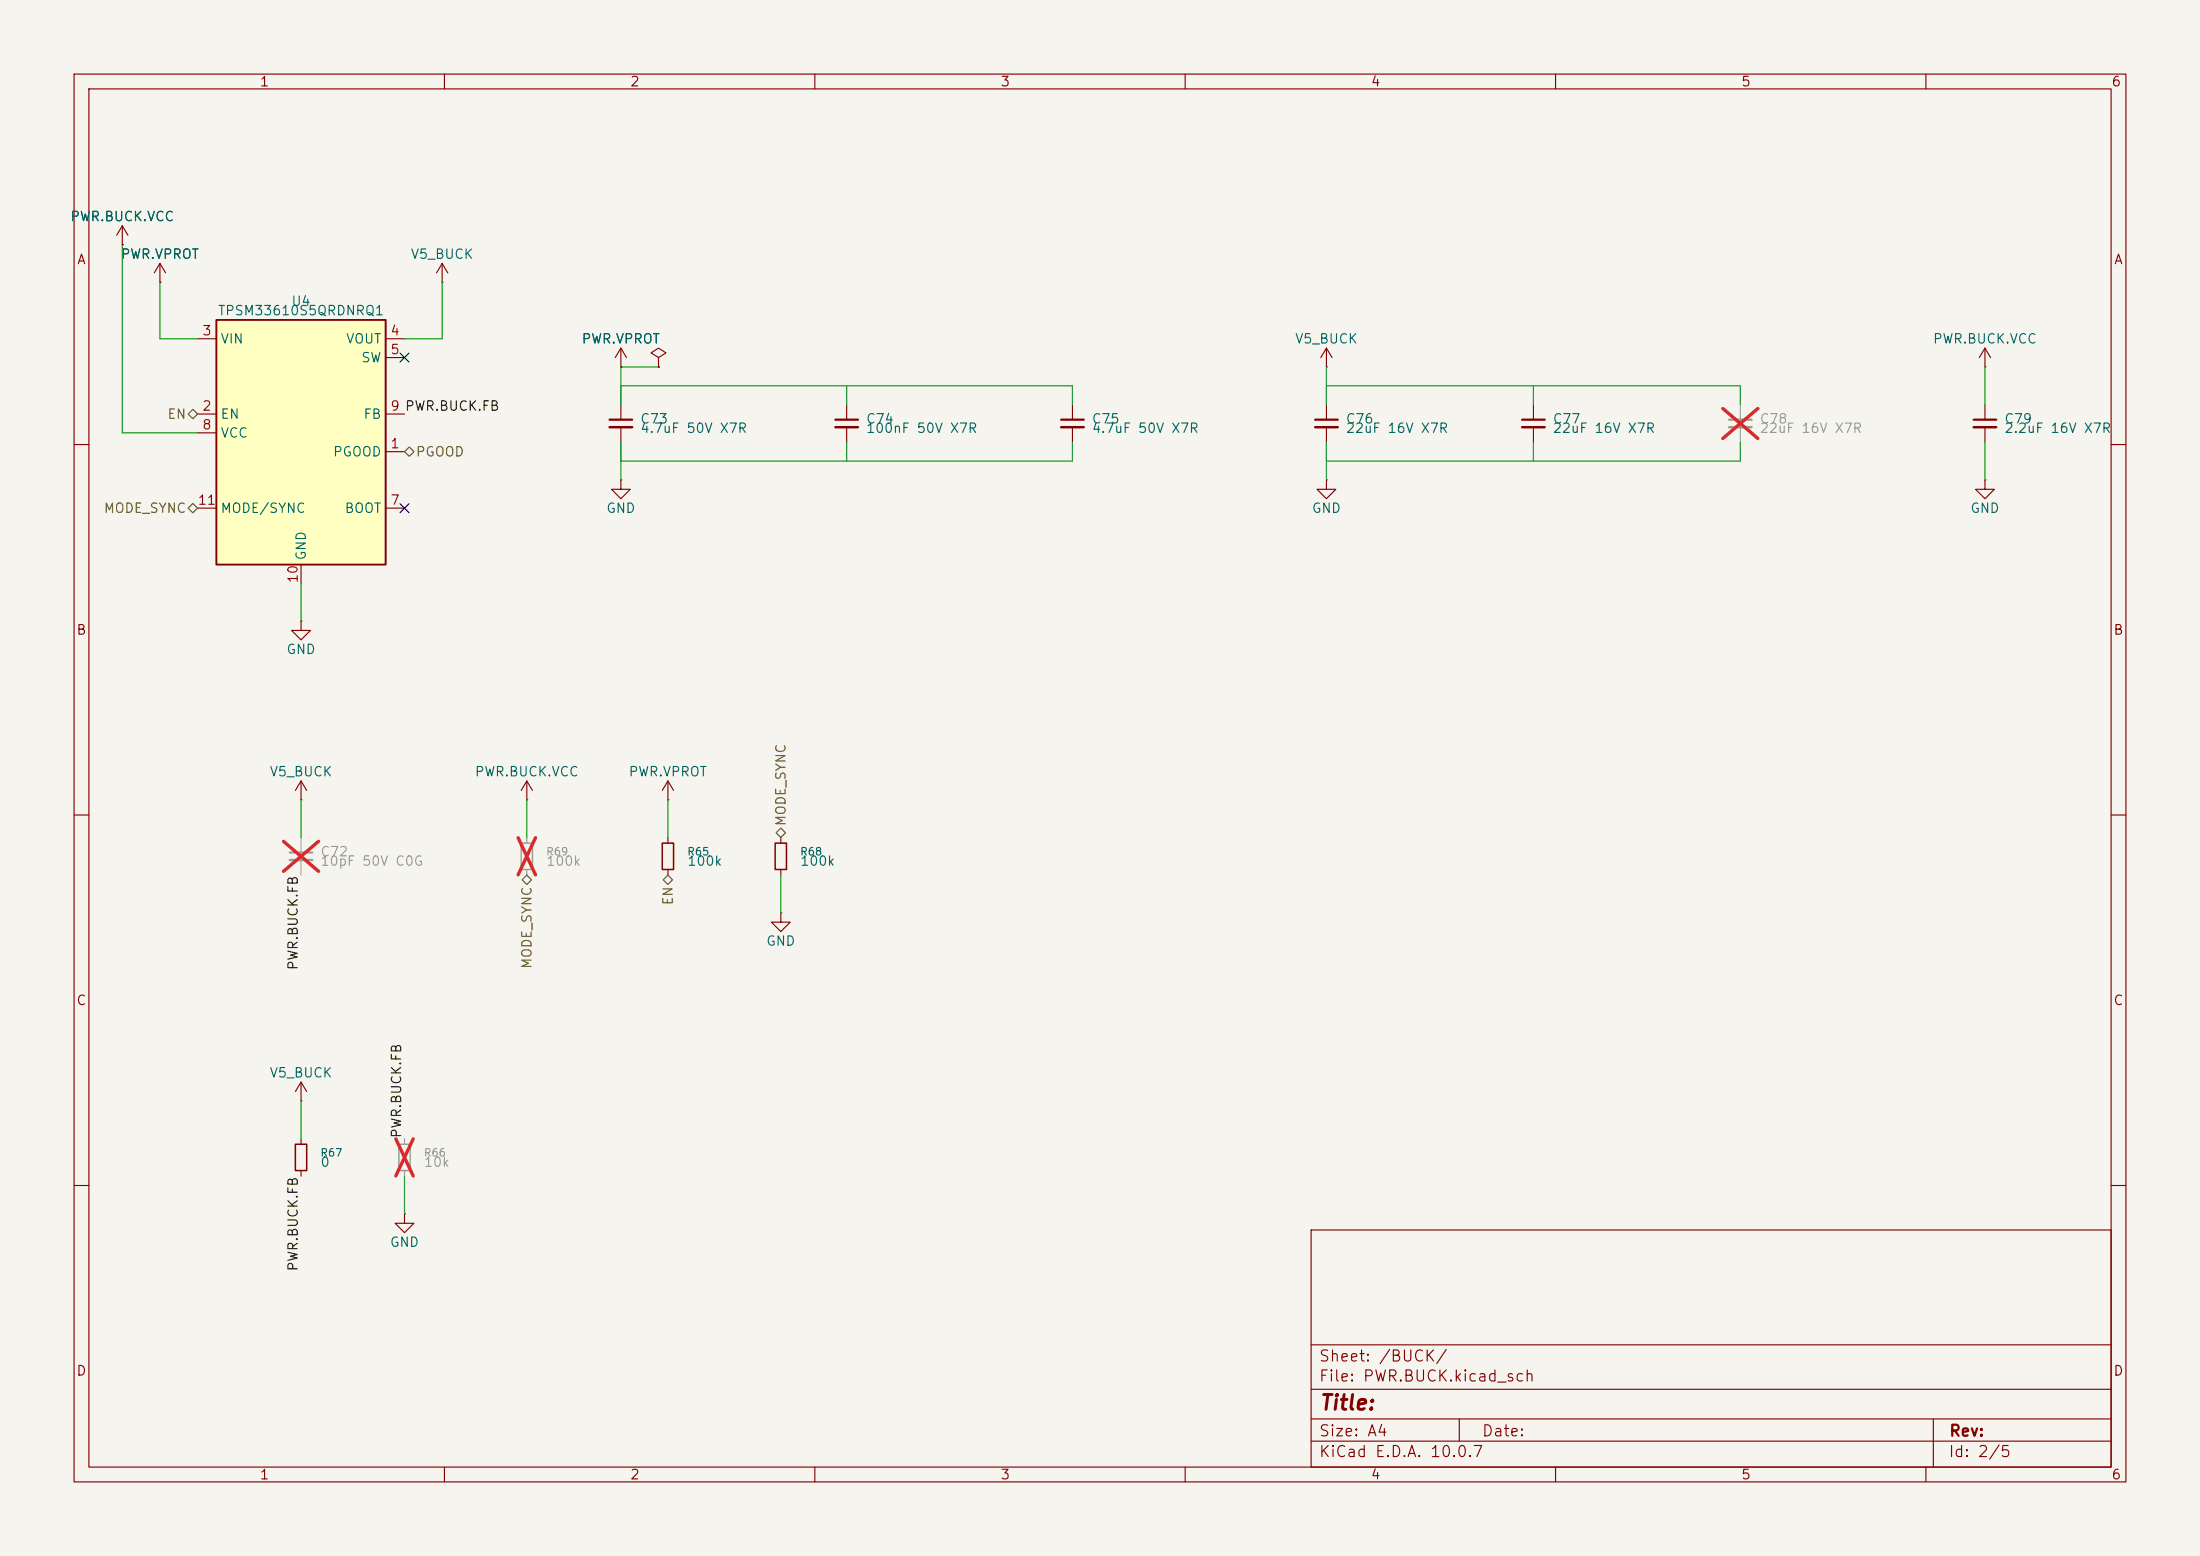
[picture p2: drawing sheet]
<svg xmlns="http://www.w3.org/2000/svg" width="297mm" height="210mm" viewBox="0 0 297 210" stroke-linecap="round" stroke-linejoin="round" font-family="sans-serif">
<path d="M0 0h297v210h-297z" fill="#f5f4ef" stroke="#f5f4ef" stroke-width=".14"/>
<g fill="none" stroke="#840000" stroke-width=".15">
<path d="M10 10h277v190h-277zM12 12h273v186h-273zM60 10v2M110 10v2M160 10v2M210 10v2M260 10v2M114.3 54.6v2M114.3 57.7v2M144.8 54.6v2M144.8 57.7v2M179.1 49.5h.1"/>
<path d="M179.1 47l-.8 1.3M179.1 47l.7 1.3M179.1 47v2.5M10 60h2M285 60h2M10 110h2M90.2 108h.1M90.2 105.4l-.8 1.3M90.2 105.4l.7 1.3M90.2 105.4v2.6M285 110h2M10 160h2"/>
<path d="M177 166h108v32h-108zM285 160h2M60 198v2M110 198v2M160 198v2M177 194.5h108M177 191.5h108M177 187.5h108M177 181.5h108M197 191.5v3M210 198v2M260 198v2"/>
<path d="M261 191.5v6.5"/>
</g>
<path d="M233.4 56.6h3.1" fill="none" stroke="#9c9b98" stroke-width=".3"/>
<path d="M233.4 57.7h3.1" fill="none" stroke="#9c9b98" stroke-width=".33"/>
<path d="M234.9 54.6v2M234.9 57.7v2M71.1 113v.8M71.1 117.3v.8" fill="none" stroke="#9c9b98" stroke-width=".15"/>
<path d="M232.6 55.1l4.7 4.1M237.3 55.1l-4.7 4.1M69.9 113.1l2.4 5M72.3 113.1l-2.4 5" fill="none" stroke="#e12e31" stroke-width=".46"/>
<path d="M112.8 56.6h3M143.3 56.6h3" fill="none" stroke="#840000" stroke-width=".3"/>
<path d="M112.8 57.7h3M143.3 57.7h3" fill="none" stroke="#840000" stroke-width=".33"/>
<path d="M70.4 113.8h1.5v3.5h-1.5z" fill="none" stroke="#9c9b98" stroke-width=".2"/>
<path d="M29.2 43.2h22.9v33h-22.9z" fill="#ffffc2"/>
<path d="M29.2 43.2h22.9v33h-22.9z" fill="none" stroke="#840000" stroke-width=".25"/>
<g fill="none" stroke="#840000" stroke-width=".15">
<path d="M16.5 33h.1M16.5 30.5l-.8 1.3M16.5 30.5l.8 1.3M16.5 30.5v2.5M21.6 38.1h.1M21.6 35.6l-.8 1.2M21.6 35.6l.8 1.2M21.6 35.6v2.5M59.7 38.1h.1M59.7 35.6l-.8 1.2M59.7 35.6l.8 1.2M59.7 35.6v2.5"/>
<path d="M26.7 55.9h2.5M26.7 45.7h2.5M26.7 58.4h2.5M52.1 55.9h2.5M52.1 45.7h2.5M52.1 48.3h2.5M83.8 49.5h.1M83.8 47l-.7 1.3M83.8 47l.8 1.3M83.8 47v2.5M83.8 54.6v2M83.8 57.7v2"/>
<path d="M88.9 48.3l1-.7-1-.6-1 .6 1 .7v1.2M88.9 49.5h.1M179.1 54.6v2M179.1 57.7v2M207 54.6v2M207 57.7v2M268 49.5h.1M268 47v2.5M268 54.6v2M268 57.7v2M268 47l-.8 1.3M268 47l.7 1.3"/>
<path d="M26.7 68.6h2.5M40.6 76.2v2.5M52.1 61h2.5M52.1 68.6h2.5M83.8 64.8v1.2h1.3l-1.3 1.3-1.3-1.3h1.3M83.8 64.8h.1M179.1 64.8v1.2h1.2l-1.2 1.3-1.3-1.3h1.3M179.1 64.8h.1M268 64.8v1.2h1.2l-1.2 1.3-1.3-1.3h1.3M268 64.8h.1M40.6 83.8v1.3h1.3l-1.3 1.3-1.2-1.3h1.2M40.6 83.8h.1"/>
<path d="M40.6 108h.1M40.6 105.4v2.6M40.6 105.4l-.7 1.3M40.6 105.4l.8 1.3M71.1 108h.1M71.1 105.4l-.7 1.3M71.1 105.4l.8 1.3M71.1 105.4v2.6M90.2 113v.8M90.2 117.3v.8M105.4 113v.8M105.4 117.3v.8"/>
<path d="M105.4 123.2v1.3h1.3l-1.3 1.2-1.3-1.2h1.3M105.4 123.2h.1M40.6 148.6h.1M40.6 146.1v2.5M40.6 153.7v.7M40.6 158v.8M40.6 146.1l-.7 1.2M40.6 146.1l.8 1.2M54.6 163.8v1.3h1.3l-1.3 1.3-1.3-1.3h1.3M54.6 163.8h.1"/>
</g>
<path d="M82.3 56.6h3M177.5 56.6h3.1M205.5 56.6h3M266.4 56.6h3.1" fill="none" stroke="#840000" stroke-width=".3"/>
<path d="M82.3 57.7h3M177.5 57.7h3.1M205.5 57.7h3M266.4 57.7h3.1" fill="none" stroke="#840000" stroke-width=".33"/>
<path d="M89.4 113.8h1.5v3.5h-1.5zM104.6 113.8h1.6v3.5h-1.6zM39.9 154.4h1.5v3.6h-1.5z" fill="none" stroke="#840000" stroke-width=".2"/>
<path d="M53.8 154.4h1.6v3.6h-1.6z" fill="none" stroke="#9c9b98" stroke-width=".2"/>
<path d="M40.6 113v2.1M40.6 116.1v2M54.6 153.7v.7M54.6 158v.8" fill="none" stroke="#9c9b98" stroke-width=".15"/>
<path d="M38.3 113.6l4.7 4M43 113.6l-4.7 4M53.4 153.7l2.4 5M55.8 153.7l-2.4 5" fill="none" stroke="#e12e31" stroke-width=".46"/>
<path d="M39.1 115.1h3.1" fill="none" stroke="#9c9b98" stroke-width=".3"/>
<path d="M39.1 116.1h3.1" fill="none" stroke="#9c9b98" stroke-width=".33"/>
<path d="M25.4 55.9l.6-.7 .7 .7-.7 .6zM25.4 68.6l.6-.7 .7 .7-.7 .6zM54.6 61l.6-.7 .7 .7-.7 .6zM70.5 118.7l.6-.6 .7 .6-.7 .7zM89.5 118.7l.7-.6 .6 .6-.6 .7zM104.8 112.4l.6-.6 .6 .6-.6 .6z" fill="none" stroke="#725600" stroke-width=".15"/>
<g fill="none" stroke="#009600" stroke-width=".15">
<path d="M16.5 33v25.4h10.2M21.6 38.1v7.6h5.1M59.7 38.1v7.6h-5.1M83.8 59.7v5.1M83.8 52.1h61v2.5M88.9 49.5h-5.1v5.1M114.3 52.1v2.5M114.3 59.7v2.5M144.8 59.7v2.5h-61M179.1 52.1h55.8v2.5M179.1 49.5v5.1M179.1 59.7v5.1"/>
<path d="M207 52.1v2.5M207 59.7v2.5M234.9 59.7v2.5h-55.8M268 49.5v5.1M268 59.7v5.1M40.6 78.7v5.1M40.6 108v5M71.1 108v5M90.2 108v5M105.4 118.1v5.1M40.6 148.6v5.1M54.6 158.8v5"/>
</g>
<path d="M54 47.7l1.2 1.2M55.2 47.7l-1.2 1.2M54 68l1.2 1.2M55.2 68l-1.2 1.2" fill="none" stroke="#000084" stroke-width=".15"/>
<text font-size="2" fill="#840000" x="178" y="190.8">Title:</text>
<g font-size="1.5" fill="#840000">
<text x="178" y="184.1">Sheet: /BUCK/</text>
<text x="178" y="186.8">File: PWR.BUCK.kicad_sch</text>
<text x="178" y="197">KiCad E.D.A. 10.0.7</text>
<text x="178" y="194.2">Size: A4</text>
<text x="200" y="194.2">Date:</text>
<text x="263" y="197">Id: 2/5</text>
<text x="263" y="194.2">Rev:</text>
</g>
<g font-size="1.3" fill="#840000">
<text x="35" y="12">1</text>
<text x="85" y="12">2</text>
<text x="135" y="12">3</text>
<text x="185" y="12">4</text>
<text x="235" y="12">5</text>
<text x="285" y="12">6</text>
<text x="10.3" y="36">A</text>
<text x="285.3" y="36">A</text>
<text x="10.2" y="86">B</text>
<text x="285.2" y="86">B</text>
<text x="10.2" y="136">C</text>
<text x="285.2" y="136">C</text>
<text x="10.2" y="186">D</text>
<text x="285.2" y="186">D</text>
<text x="35" y="200">1</text>
<text x="85" y="200">2</text>
<text x="135" y="200">3</text>
<text x="185" y="200">4</text>
<text x="235" y="200">5</text>
<text x="285" y="200">6</text>
</g>
<g font-size="1.3" fill="#006464">
<text x="9.4" y="30.2">PWR.BUCK.VCC</text>
<text x="16.2" y="35.3">PWR.VPROT</text>
<text x="55.4" y="35.3">V5_BUCK</text>
<text x="39.2" y="41.6">U4</text>
<text x="29.3" y="42.9">TPSM33610S5QRDNRQ1</text>
<text x="29.7" y="46.7">VIN</text>
<text x="46.6" y="46.7">VOUT</text>
<text x="78.4" y="46.7">PWR.VPROT</text>
<text x="174.7" y="46.7">V5_BUCK</text>
<text x="260.9" y="46.7">PWR.BUCK.VCC</text>
<text x="48.7" y="49.2">SW</text>
<text x="29.7" y="56.8">EN</text>
<text x="29.7" y="59.4">VCC</text>
<text x="49" y="56.8">FB</text>
<text x="86.3" y="57.5">C73</text>
<text x="86.3" y="58.7">4.7uF 50V X7R</text>
<text x="116.8" y="57.5">C74</text>
<text x="116.8" y="58.7">100nF 50V X7R</text>
<text x="147.3" y="57.5">C75</text>
<text x="147.3" y="58.7">4.7uF 50V X7R</text>
<text x="181.6" y="57.5">C76</text>
<text x="181.6" y="58.7">22uF 16V X7R</text>
<text x="209.5" y="57.5">C77</text>
<text x="209.5" y="58.7">22uF 16V X7R</text>
<text x="270.5" y="57.5">C79</text>
<text x="270.5" y="58.7">2.2uF 16V X7R</text>
<text x="44.9" y="61.9">PGOOD</text>
<text x="29.7" y="69.5">MODE/SYNC</text>
<text x="46.4" y="69.5">BOOT</text>
<text x="81.8" y="69.5">GND</text>
<text x="177" y="69.5">GND</text>
<text x="265.9" y="69.5">GND</text>
<text x="41.6" y="75.7" transform="rotate(-90 41.6 75.7)">GND</text>
<text x="38.6" y="88.6">GND</text>
<text x="36.3" y="105.1">V5_BUCK</text>
<text x="64" y="105.1">PWR.BUCK.VCC</text>
<text x="84.8" y="105.1">PWR.VPROT</text>
<text x="92.7" y="117.2">100k</text>
<text x="107.9" y="117.2">100k</text>
<text x="103.3" y="128">GND</text>
<text x="36.3" y="145.7">V5_BUCK</text>
<text x="43.2" y="157.8">0</text>
<text x="52.5" y="168.6">GND</text>
</g>
<g font-size="1.3" fill="#a90000">
<text x="27.2" y="45.6">3</text>
<text x="52.6" y="45.6">4</text>
<text x="52.6" y="48.1">5</text>
<text x="27.2" y="55.7">2</text>
<text x="27.2" y="58.3">8</text>
<text x="52.6" y="55.7">9 PWR.BUCK.FB</text>
<text x="52.6" y="60.8">1</text>
<text x="26.6" y="68.4">11</text>
<text x="52.6" y="68.4">7</text>
<text x="40.5" y="78.8" transform="rotate(-90 40.5 78.8)">10</text>
</g>
<g font-size="1.3" fill="#725600">
<text x="22.5" y="56.8">EN</text>
<text x="56" y="61.9">PGOOD</text>
<text x="13.9" y="69.5">MODE_SYNC</text>
<text x="106.4" y="111.6" transform="rotate(-90 106.4 111.6)">MODE_SYNC</text>
<text x="91.1" y="122.3" transform="rotate(-90 91.1 122.3)">EN</text>
<text x="72.1" y="130.9" transform="rotate(-90 72.1 130.9)">MODE_SYNC</text>
</g>
<g font-size="1.3" fill="#939391">
<text x="237.5" y="57.5">C78</text>
<text x="237.5" y="58.7">22uF 16V X7R</text>
<text x="43.2" y="115.9">C72</text>
<text x="43.2" y="117.2">10pF 50V C0G</text>
<text x="73.6" y="117.2">100k</text>
<text x="57.1" y="157.8">10k</text>
</g>
<g font-size="1.3" fill="#0f0f0f">
<text x="40.5" y="131" transform="rotate(-90 40.5 131)">PWR.BUCK.FB</text>
<text x="54.5" y="153.7" transform="rotate(-90 54.5 153.7)">PWR.BUCK.FB</text>
<text x="40.5" y="171.7" transform="rotate(-90 40.5 171.7)">PWR.BUCK.FB</text>
</g>
<g font-size="1" fill="#939391">
<text x="73.6" y="115.7">R69</text>
<text x="57.1" y="156.3">R66</text>
</g>
<g font-size="1" fill="#006464">
<text x="92.7" y="115.7">R65</text>
<text x="107.9" y="115.7">R68</text>
<text x="43.2" y="156.3">R67</text>
</g>
</svg>
